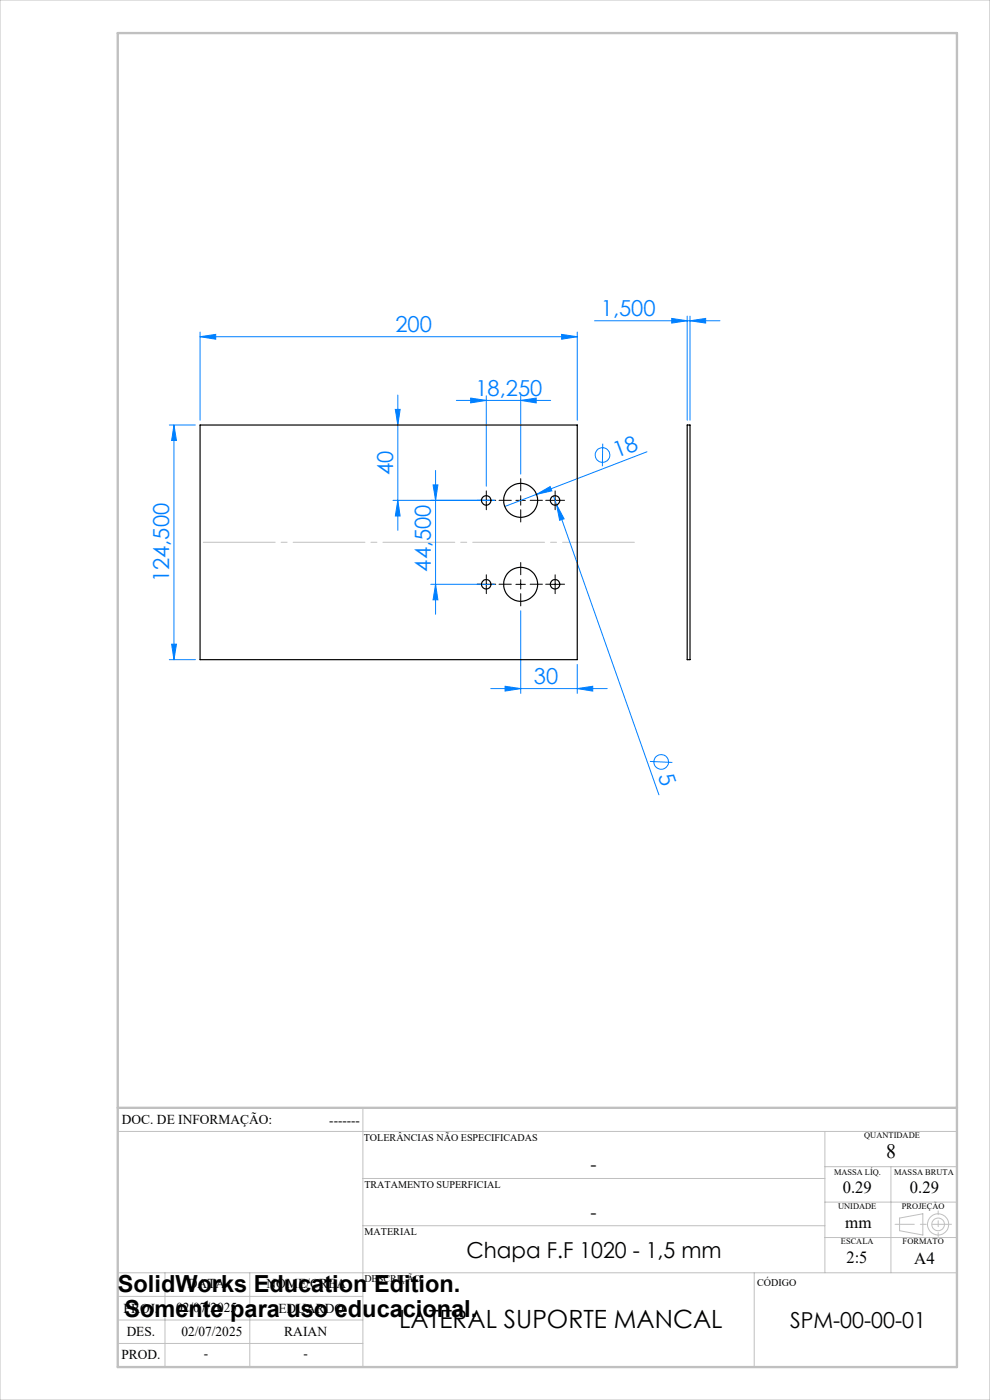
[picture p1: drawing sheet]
<svg xmlns="http://www.w3.org/2000/svg" width="210mm" height="297mm" viewBox="0 0 210 297" stroke-linecap="round" stroke-linejoin="round" font-family="sans-serif">
<g fill="none" stroke="#0080ff" stroke-width=".21">
<path d="M42.4 71.4l3.4-.5v1.1zM42.4 70.4v18.7M42.4 71.4h80M119.1 70.9l3.3 .5-3.3 .6zM122.4 70.4v18.7M126.1 68h26.6M142.5 67.6l3.3 .4-3.3 .5zM145.8 67.1v22M146.4 68l3.3-.4v.9zM146.4 67.1v22M35.9 90.2h5.6M36.9 90.2l.5 3.2h-1z"/>
<path d="M36.9 90.2v49.7M83.9 86.9h1l-.5 3.3zM84.4 83.8v28.7M92.4 99.8v30.5M96.8 84.9h20M99.8 84.5l3.4 .4-3.4 .6zM103.2 84v19.1M110.5 84.9l3.2-.4v1zM110.5 84v16.6M127.8 94.1v4.8M137.2 95.8l-23.4 9.1M83.4 106.1h21.4"/>
<path d="M84.4 106.1l.5 3.4h-1zM91.9 102.9h1l-.5 3.2zM113.8 104.9l2.9-1.7 .4 .9zM113.8 104.9l-6.7 2.6M117.4 105.2l.7 1.9M118.1 107.1l1.6 3-1 .3zM118.1 107.1l21.7 61.5M35.9 139.9h5.6M36.4 136.7h1l-.5 3.2zM91.4 124h13.4M92.4 124l.5 3.2h-1zM110.5 129.6v17.5"/>
<path d="M104.1 146.1h24.7M107.1 145.6l3.4 .5-3.4 .5zM122.4 146.1l3.3-.5v1zM122.4 141v6.1M137.9 161.5l4.7 .2"/>
<circle cx="127.8" cy="96.5" r="1.55"/>
<circle cx="140.3" cy="161.6" r="1.56"/>
</g>
<g fill="none" stroke="#c0c0c0" stroke-width=".21">
<path d="M0 0h210v297h-210zM77 235v55M25 240h178M77 250h98M175 240v30M175 255h28M175 247.5h28M189 247.5v22.5M190.8 258.4l5-.9v4.5l-5-.9zM25 275h52M25 270h178M35 270v20"/>
<path d="M53 270v20M77 260h98M160 270v20M175 262.5h28M25 285h52M25 280h52"/>
<circle cx="199" cy="259.7" r="1.34"/>
<circle cx="199" cy="259.7" r="2.25"/>
</g>
<g fill="none" stroke="#000" stroke-width=".21" stroke-dasharray="15.2 1.3 1.3 1.3">
<path d="M102.2 106.1h-1M103.2 105.1v-1M103.2 107.1v1M104.2 106.1h1M108.5 106.1h-2.6M110.5 104.1v-2.6M110.5 108.1v2.6M112.5 106.1h2.6M116.8 106.1h-1M117.8 105.1v-1M117.8 107.1v1M118.8 106.1h1"/>
<path d="M102.2 123.9h-1M103.2 122.9v-1M103.2 124.9v1M104.2 123.9h1M108.5 123.9h-2.6M110.5 121.9v-2.6M110.5 125.9v2.6M112.5 123.9h2.6M116.8 123.9h-1M117.8 122.9v-1M117.8 124.9v1M118.8 123.9h1"/>
</g>
<path d="M102.1 106.1h2M103.2 105.2v2M109.4 106.1h2M110.5 105.2v2M116.7 106.1h2M117.8 105.2v2M102.1 124h2M103.2 123v2M109.4 124h2M110.5 123v2M116.7 124h2M117.8 123v2" fill="none" stroke="#000" stroke-width=".21"/>
<path d="M201.8 259.7h-11.9" fill="none" stroke="#c0c0c0" stroke-width=".21" stroke-dasharray="15.2 1.3 1.3 1.3" stroke-dashoffset="11.2"/>
<path d="M199 256.9v5.4" fill="none" stroke="#c0c0c0" stroke-width=".21" stroke-dasharray="15.2 1.3 1.3 1.3" stroke-dashoffset="14.4"/>
<path d="M42.5 115h92.7" fill="none" stroke="#c0c0c0" stroke-width=".21" stroke-dasharray="15.2 1.3 1.3 1.3" stroke-dashoffset="-.7"/>
<path d="M25 7h178v283h-178zM25 235h178" fill="none" stroke="#c0c0c0" stroke-width=".5"/>
<g fill="#0080ff">
<path d="M113.8 104.9l2.9-1.7 .4 .9z"/>
<path d="M118.1 107.1l1.6 3-1 .3z"/>
<path d="M119.1 70.9l3.3 .5-3.3 .6zM42.4 71.4l3.4-.5v1.1z"/>
<path d="M99.8 84.5l3.4 .4-3.4 .6zM110.5 84.9l3.2-.4v1zM107.1 145.6l3.4 .5-3.4 .5zM122.4 146.1l3.3-.5v1zM142.5 67.6l3.3 .4-3.3 .5zM146.4 68l3.3-.4v.9z"/>
<path d="M84.4 106.1l.5 3.4h-1zM83.9 86.9h1l-.5 3.3zM92.4 124l.5 3.2h-1zM91.9 102.9h1l-.5 3.2z"/>
<path d="M36.9 90.2l.5 3.2h-1zM36.4 136.7h1l-.5 3.2z"/>
</g>
<g fill="none" stroke="#000" stroke-width=".25">
<path d="M42.4 90.2h80v49.7h-80zM145.8 90.2h.6v49.7h-.6z"/>
<circle cx="103.1" cy="106.2" r="1"/>
<circle cx="110.5" cy="106.2" r="3.6"/>
<circle cx="117.7" cy="106.2" r="1"/>
<circle cx="103.1" cy="123.9" r="1"/>
<circle cx="110.5" cy="124" r="3.6"/>
<circle cx="117.7" cy="123.9" r="1"/>
</g>
<text font-size="5.3" x="84.7" y="281.7">LATERAL SUPORTE MANCAL</text>
<g font-size="5">
<text x="25" y="274">SolidWorks Education Edition.</text>
<text x="26.4" y="279.5">Somente para uso educacional.</text>
</g>
<g font-size="4.7" fill="#0080ff">
<text x="83.9" y="70.4">200</text>
<text x="127.4" y="67">1,500</text>
<text x="100.8" y="83.9">18,250</text>
<text x="83.4" y="100.7" transform="rotate(-90 83.4 100.7)">40</text>
<text x="130.8" y="97.2" transform="rotate(-21 130.8 97.2)">18</text>
<text x="35.9" y="123.5" transform="rotate(-90 35.9 123.5)">124,500</text>
<text x="91.4" y="121.2" transform="rotate(-90 91.4 121.2)">44,500</text>
<text x="113.2" y="145.1">30</text>
<text x="139.5" y="164.6" transform="rotate(71 139.5 164.6)">5</text>
</g>
<g font-size="4.7">
<text x="99" y="266.8">Chapa F.F 1020 - 1,5 mm</text>
<text x="167.6" y="281.7">SPM-00-00-01</text>
</g>
<text font-size="4.3" x="188" y="245.8">8</text>
<g font-size="4">
<text x="125.2" y="248.4">-</text>
<text x="125.2" y="258.6">-</text>
</g>
<g font-size="3.6">
<text x="178.8" y="253.1">0.29</text>
<text x="193" y="253.1">0.29</text>
<text x="179.3" y="260.6">mm</text>
<text x="179.6" y="267.9">2:5</text>
<text x="193.9" y="268.1">A4</text>
</g>
<g font-size="2.9">
<text x="25.9" y="238.4">DOC. DE INFORMAÇÃO:</text>
<text x="69.8" y="238.6">-------</text>
<text x="39.9" y="273.2">DATA</text>
<text x="56.5" y="273.2">NOME/CREA</text>
<text x="26.2" y="278.6">PROJ.</text>
<text x="37.4" y="278.2">02/07/2025</text>
<text x="59" y="278.6">EDUARDO</text>
<text x="26.9" y="283.4">DES.</text>
<text x="38.5" y="283.4">02/07/2025</text>
<text x="60.3" y="283.4">RAIAN</text>
<text x="25.7" y="288.3">PROD.</text>
<text x="43.3" y="288">-</text>
<text x="64.4" y="288">-</text>
</g>
<g font-size="2.2">
<text x="77.2" y="242.1">TOLERÂNCIAS NÃO ESPECIFICADAS</text>
<text x="77.3" y="251.9">TRATAMENTO SUPERFICIAL</text>
<text x="77.3" y="261.9">MATERIAL</text>
<text x="77.3" y="272.1">DESCRIÇÃO</text>
<text x="160.6" y="272.8">CÓDIGO</text>
</g>
<g font-size="1.8">
<text x="183.3" y="241.4">QUANTIDADE</text>
<text x="176.9" y="249.2">MASSA LÍQ.</text>
<text x="189.7" y="249.2">MASSA BRUTA</text>
<text x="177.8" y="256.5">UNIDADE</text>
<text x="191.3" y="256.5">PROJEÇÃO</text>
<text x="178.4" y="264">ESCALA</text>
<text x="191.5" y="264">FORMATO</text>
</g>
</svg>
